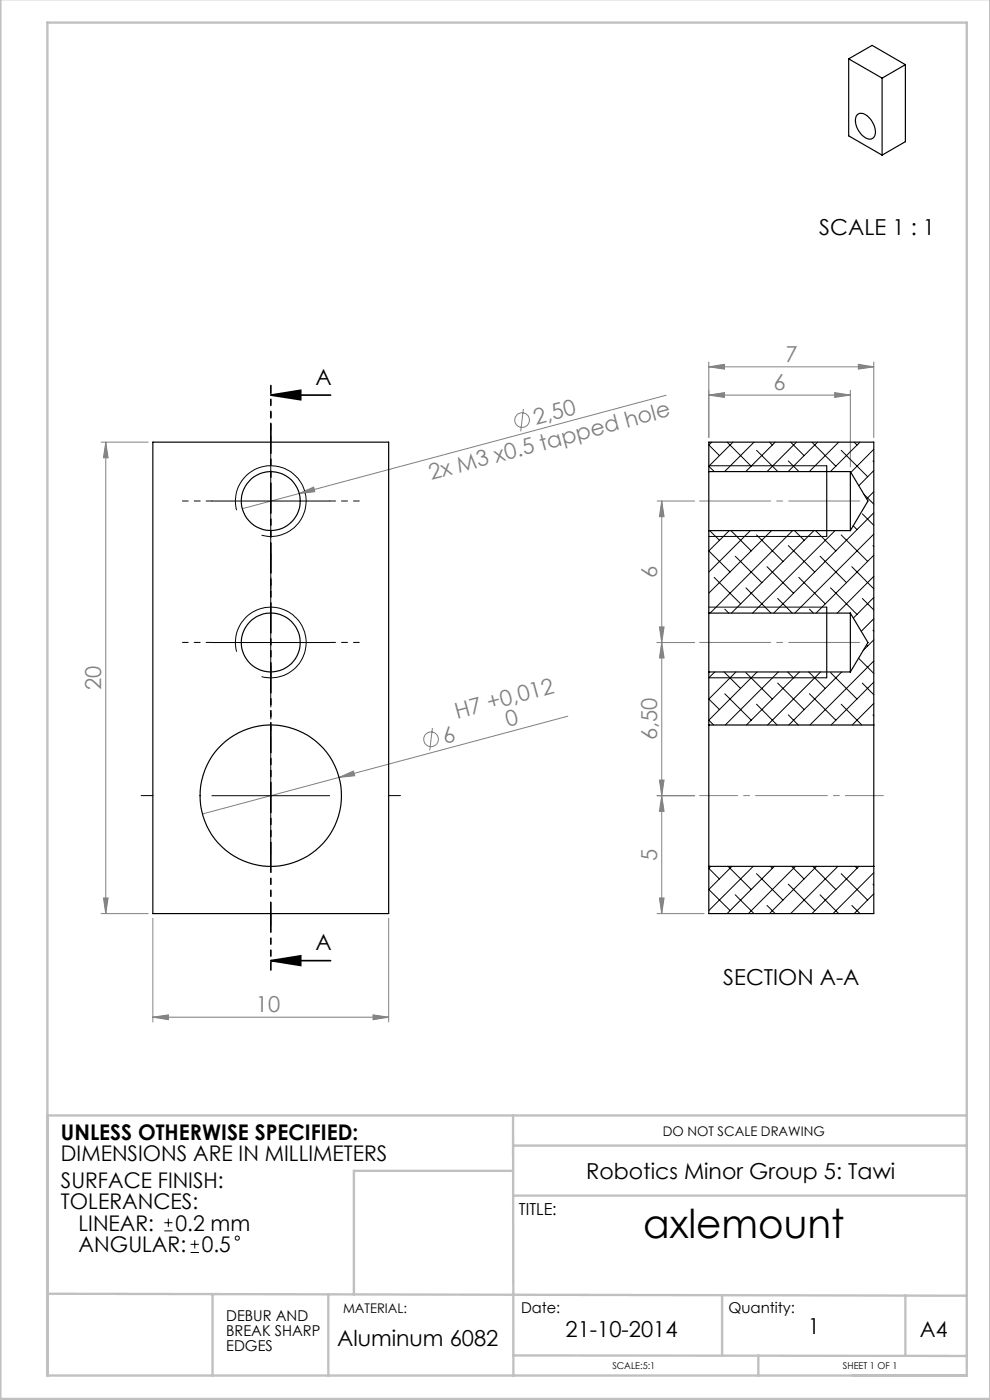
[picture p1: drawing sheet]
<svg xmlns="http://www.w3.org/2000/svg" width="210mm" height="297mm" viewBox="0 0 210 297" stroke-linecap="round" stroke-linejoin="round" font-family="sans-serif">
<g fill="none" stroke="#808080" stroke-width=".21">
<path d="M150.4 77.8l3.3-.5v1zM150.4 76.8v16M150.4 77.8h34.9M182.1 77.3l3.2 .5-3.2 .5zM185.3 76.8v16M21.4 93.8h10M22.4 93.8l.5 3.3h-1zM22.4 93.8v100M111 86.7l-.5 4.8M141.3 83.9l-89.9 24M150.4 83.8l3.3-.5v1zM150.4 83.8h30"/>
<path d="M177.1 83.3l3.3 .5-3.3 .5zM180.4 82.8v16.3M63.5 104.7l3-1.4 .3 1zM139.4 106.3h8M140.4 106.3l.5 3.3h-1zM140.4 106.3v87.5M139.4 136.3h8M139.9 133h1l-.5 3.3zM140.4 136.3l.5 3.3h-1zM91.7 154.4l-.5 4.8M120.4 151.9l-77.5 20.8M71.9 164.9l3.1-1.3 .2 1z"/>
<path d="M139.4 168.8h8M139.9 165.5h1l-.5 3.3zM140.4 168.8l.5 3.3h-1zM21.4 193.8h10M21.9 190.5h1l-.5 3.3zM32.4 194.8v22M82.4 194.8v22M139.4 193.8h10M139.9 190.5h1l-.5 3.3zM32.4 215.8l3.3-.5v1zM32.4 215.8h50M79.1 215.3l3.3 .5-3.3 .5z"/>
<circle cx="110.7" cy="89.1" r="1.56"/>
<circle cx="91.4" cy="156.8" r="1.54"/>
</g>
<g fill="none" stroke="#000" stroke-width=".21">
<path d="M57.4 93.8v25M150.4 98.8h25M44.9 106.3h25M50.2 108.2a7.5 7.5 0 0 1 6.6-9.4 7.5 7.5 0 0 1 8.1 8.2 7.5 7.5 0 0 1-9.4 6.6M150.4 113.8h25M44.9 136.3h25M50.2 138.3a7.5 7.5 0 0 1 6.6-9.4 7.5 7.5 0 0 1 8.1 8.1 7.5 7.5 0 0 1-9.4 6.5M57.4 123.8v25M150.4 128.8h25M57.4 156.3v25M150.4 143.8h25M44.9 168.8h25"/>
<path d="M34.9 259.4h1.7M35.7 258.5v1.8M34.9 261.1h1.7M40.4 265.7h1.8M40.4 264h1.8M41.3 263.1v1.8"/>
<circle cx="50.3" cy="262.7" r=".44"/>
</g>
<path d="M57.4 83.8h12.7M57.4 83.8l6.4-1v2zM57.4 203.8h12.7M57.4 203.8l6.4-1v2z" fill="none" stroke="#000" stroke-width=".35"/>
<path d="M57.5 81.8v124" fill="none" stroke="#000" stroke-width=".35" stroke-dasharray="6.3 1.3 1.3 1.3 1.3 1.3" stroke-dashoffset="4.7"/>
<path d="M187.4 168.8h-39" fill="none" stroke="#808080" stroke-width=".21" stroke-dasharray="15.2 1.3 1.3 1.3" stroke-dashoffset="7.2"/>
<path d="M182.4 106.3h-34M182.4 136.3h-34" fill="none" stroke="#808080" stroke-width=".21" stroke-dasharray="15.2 1.3 1.3 1.3" stroke-dashoffset=".1"/>
<g fill="none" stroke="#c0c0c0" stroke-width=".5">
<path d="M.1 -.1v296.9h209.9v-296.9M10.1 236.6h195M108.8 236.6l.1 55.3M108.8 253.6h96.3M108.8 248.4h-33.7v26.2M108.9 243h96.2M10.1 274.5l195 .4M45.1 274.5v17.3M69.6 274.6v17.2M153.2 274.8v12.8M192.1 274.8v12.7M10.1 291.8h195v-287h-195v287.1"/>
<path d="M108.9 287.5l96.2 .2M160.9 287.5v4.3"/>
</g>
<path d="M57.5 143.8v-2.5M32.5 168.8h-2.5M82.5 168.8h2.5M57.5 193.8v2.5" fill="none" stroke="#000" stroke-width=".21" stroke-dasharray="15.2 1.3 1.3 1.3"/>
<path d="M57.5 93.8v-6.3M45 106.3h-6.3M57.5 118.8v6.2M70 106.3h6.2M45 136.3h-6.3M57.5 123.8v-6.3M70 136.3h6.2M57.5 148.8v6.2" fill="none" stroke="#000" stroke-width=".21" stroke-dasharray="15.2 1.3 1.3 1.3" stroke-dashoffset="14"/>
<path d="M175.4 98.8v15M175.4 128.8v15" fill="none" stroke="#000" stroke-width=".25"/>
<path d="M57.4 83.8l6.4-1v2zM57.4 203.8l6.4-1v2z" fill="#000"/>
<g fill="#808080">
<path d="M63.5 104.7l3-1.4 .3 1z"/>
<path d="M71.9 164.9l3.1-1.3 .2 1z"/>
<path d="M177.1 83.3l3.3 .5-3.3 .5zM150.4 83.8l3.3-.5v1z"/>
<path d="M32.4 215.8l3.3-.5v1zM79.1 215.3l3.3 .5-3.3 .5zM150.4 77.8l3.3-.5v1zM182.1 77.3l3.2 .5-3.2 .5z"/>
<path d="M139.9 190.5h1l-.5 3.3zM140.4 168.8l.5 3.3h-1z"/>
<path d="M22.4 93.8l.5 3.3h-1zM21.9 190.5h1l-.5 3.3zM140.4 106.3l.5 3.3h-1zM139.9 133h1l-.5 3.3zM140.4 136.3l.5 3.3h-1zM139.9 165.5h1l-.5 3.3z"/>
</g>
<g fill="none" stroke="#000" stroke-width=".25">
<path d="M180 12.5l7.1 4.1M180 12.5l5-2.9 7.1 4.1M180 12.5v16.3l7.1 4.1M187.1 16.6v16.3M192.1 13.7v16.4l-5 2.8M192.1 13.7l-5 2.9M181.8 24.4a1.68 1.68 0 0 1 2.5 .5 3.7 3.7 0 0 1 1 4.2 1.7 1.7 0 0 1-2.4-.4 3.8 3.8 0 0 1-1.1-4.3zM32.4 93.8h50v100h-50zM150.4 100v12.6M150.4 100v-6.2h34.9v60M150.4 112.6v17.5M150.4 112.6h30"/>
<path d="M150.4 100h30M180.4 100v12.6M180.4 100l3.7 6.3-3.7 6.3M150.4 130.1v12.5M150.4 130.1h30M180.4 130.1v12.5M180.4 130.1l3.7 6.2-3.7 6.3M150.4 153.8v30M150.4 142.6v11.2M150.4 142.6h30M150.4 153.8h34.9M185.3 153.8v30"/>
<path d="M150.4 183.8v10h34.9v-10M150.4 183.8h34.9"/>
<circle cx="57.4" cy="106.3" r="6.3"/>
<circle cx="57.4" cy="136.3" r="6.3"/>
<circle cx="57.4" cy="168.8" r="15"/>
</g>
<g fill="none" stroke="#000" stroke-width=".21">
<path d="M151 93.8l-.6 .6 2.2 2.3M154.2 93.8l5.1 5.1M155.5 93.8l-5.1 5.1 1.1 1.1M159.9 93.8l-6.2 6.2M160.5 95.5l4.5 4.5M163.2 93.8l.6 .6M164.4 93.8l-6.2 6.2M167.2 97.8l2.3 2.2M167.7 93.8l2.9 2.9M168.9 93.8l-6.2 6.2M172.2 93.8l5.1 5.1M173.4 93.8l-6.2 6.2"/>
<path d="M177.9 93.8l-6.2 6.2M178.4 95.5l5.6 5.6M181.2 93.8l.6 .6M182.4 93.8l-6.3 6.2M185.2 97.8l.1 .2M185.3 95.3l-4.8 4.9M185.3 99.8l-3.1 3.2M150.5 112.6l2.1 2M154.7 112.6l-4.3 4.3 4.5 4.5M155 112.6l4.3 4.3M156 118l5.6 5.6M156 100h.1"/>
<path d="M159.2 112.6l-8.8 8.8M160.5 113.5l5.6 5.6M163.7 112.6l-13.3 13.2M167.2 115.7l5.6 5.7M168.1 112.6l-17.5 17.5M168.5 112.6l2.1 2M172.6 112.6l-17.4 17.5M173 112.6l4.3 4.3M174 118l5.6 5.6M174 100h.1M177.1 112.6l-17.5 17.5M178.4 113.5l5.6 5.6"/>
<path d="M181 111.5l.8 .9M182.9 109l2.4 2.4M183.2 104.8l2.1 2.2M185.2 115.7l.1 .3M185.3 104.3l-1.5 1.5M185.3 108.8l-21.2 21.3M185.3 113.3l-16.7 16.8M185.3 117.8l-12.2 12.3M151.5 122.5l5.6 5.6M153.7 129.2l.9 .9M158.2 124.7l5.3 5.4M162.7 120.2l5.6 5.6"/>
<path d="M165 127l3.1 3.1M169.4 122.5l5.6 5.6M171.7 129.2l.8 .9M176.2 124.7l5.6 5.6M180.7 120.2l4.6 4.7M182.1 139.6l3.2 3.3M182.9 127l2.4 2.4M183.8 136.8l.2 .3M185.2 133.7l.1 .2M185.3 122.3l-7.7 7.8M185.3 126.7l-4.3 4.4M185.3 131.3l-2.6 2.6"/>
<path d="M185.3 135.7l-2.2 2.3M151.6 142.6l-1.2 1.2M153.6 142.6l3.5 3.4M153.7 147.2l5.6 5.6M156.1 142.6l-5.7 5.7 2.2 2.2M158.2 142.7l5.6 5.6M160.5 149.4l4.4 4.4M160.6 142.6l-10.2 10.2 1 1M165 144.9l5.6 5.6M165.1 142.6l-11.3 11.2M167.1 142.6l1.2 1.2M167.2 151.7l2.1 2.1"/>
<path d="M169.6 142.6l-11.3 11.2M171.6 142.6l3.4 3.4M171.7 147.2l5.6 5.6M174.1 142.6l-11.3 11.2M176.2 142.7l5.6 5.6M178.4 149.4l4.4 4.4M178.5 142.6l-11.2 11.2M182.9 144.9l2.4 2.5M185.2 151.7l.1 .2M185.3 149.2l-4.5 4.6M185.3 140.2l-13.5 13.6M185.3 144.7l-9 9.1"/>
<path d="M185.3 153.7v.1M150.8 183.8l-.4 .4 2.2 2.3M154.4 183.8l4.9 4.9M155.3 183.8l-4.9 4.9 4.5 4.5M156 189.8l3.9 4M159.8 183.8l-9.4 9.4M160.5 185.3l5.6 5.7M162.7 192.1l1.7 1.7M163.4 183.8l.4 .4M164.3 183.8l-10.1 10M167.2 187.6l5.6 5.6M167.9 183.8l2.7 2.7"/>
<path d="M168.7 183.8l-10 10M172.4 183.8l4.9 4.9M173.2 183.8l-10 10M174 189.8l3.9 4M177.7 183.8l-10 10M178.4 185.3l5.6 5.7M180.7 192.1l1.7 1.7M181.4 183.8l.4 .4M182.2 183.8l-10 10M185.2 187.6l.1 .2M185.3 185.1l-8.6 8.7M185.3 189.6l-4.1 4.2"/>
</g>
<text font-size="8.5" x="136.4" y="262.6">axlemount</text>
<g font-size="4.7">
<text x="173.8" y="49.8">SCALE 1 : 1</text>
<text x="66.9" y="81.6">A</text>
<text x="66.9" y="201.6">A</text>
<text x="153.4" y="209">SECTION A-A</text>
<text x="124.3" y="250.1">Robotics Minor Group 5: Tawi</text>
<text x="71.5" y="285.5">Aluminum 6082</text>
<text x="120" y="283.6">21-10-2014</text>
<text x="171.4" y="282.9">1</text>
</g>
<g font-size="4.7" fill="#808080">
<text x="166.6" y="76.8">7</text>
<text x="164.1" y="82.8">6</text>
<text x="113.7" y="90.1" transform="rotate(-15 113.7 90.1)">2,50</text>
<text x="91.5" y="101.9" transform="rotate(-15 91.5 101.9)">2x M3 x0.5 tapped hole</text>
<text x="139.4" y="122.6" transform="rotate(-90 139.4 122.6)">6</text>
<text x="21.4" y="146.4" transform="rotate(-90 21.4 146.4)">20</text>
<text x="97" y="152.5" transform="rotate(-15 97 152.5)">H7 +0,012</text>
<text x="107.7" y="154.3" transform="rotate(-15 107.7 154.3)">0</text>
<text x="94.4" y="157.8" transform="rotate(-15 94.4 157.8)">6</text>
<text x="139.4" y="157.1" transform="rotate(-90 139.4 157.1)">6,50</text>
<text x="139.4" y="182.6" transform="rotate(-90 139.4 182.6)">5</text>
<text x="54.3" y="214.8">10</text>
</g>
<g font-size="4.6">
<text x="12.9" y="241.7">UNLESS OTHERWISE SPECIFIED:</text>
<text x="12.9" y="246.3">DIMENSIONS ARE IN MILLIMETERS</text>
<text x="12.9" y="251.9">SURFACE FINISH:</text>
<text x="12.9" y="256.5">TOLERANCES:</text>
<text x="16.7" y="261.1">LINEAR:</text>
<text x="37.2" y="261.1">0.2 mm</text>
<text x="16.7" y="265.7">ANGULAR:</text>
<text x="42.8" y="265.7">0.5</text>
<text x="195.1" y="283.6">A4</text>
</g>
<text font-size="3.5" x="110.1" y="257.8">TITLE:</text>
<g font-size="3.2">
<text x="48" y="280.2">DEBUR AND</text>
<text x="110.6" y="278.5">Date:</text>
<text x="154.5" y="278.5">Quantity:</text>
<text x="48" y="283.4">BREAK SHARP</text>
<text x="48" y="286.6">EDGES</text>
</g>
<g font-size="2.8">
<text x="140.6" y="240.9">DO NOT SCALE DRAWING</text>
<text x="72.8" y="278.5">MATERIAL:</text>
</g>
<g font-size="2">
<text x="129.9" y="290.5">SCALE:5:1</text>
<text x="178.8" y="290.5">SHEET 1 OF 1</text>
</g>
</svg>
